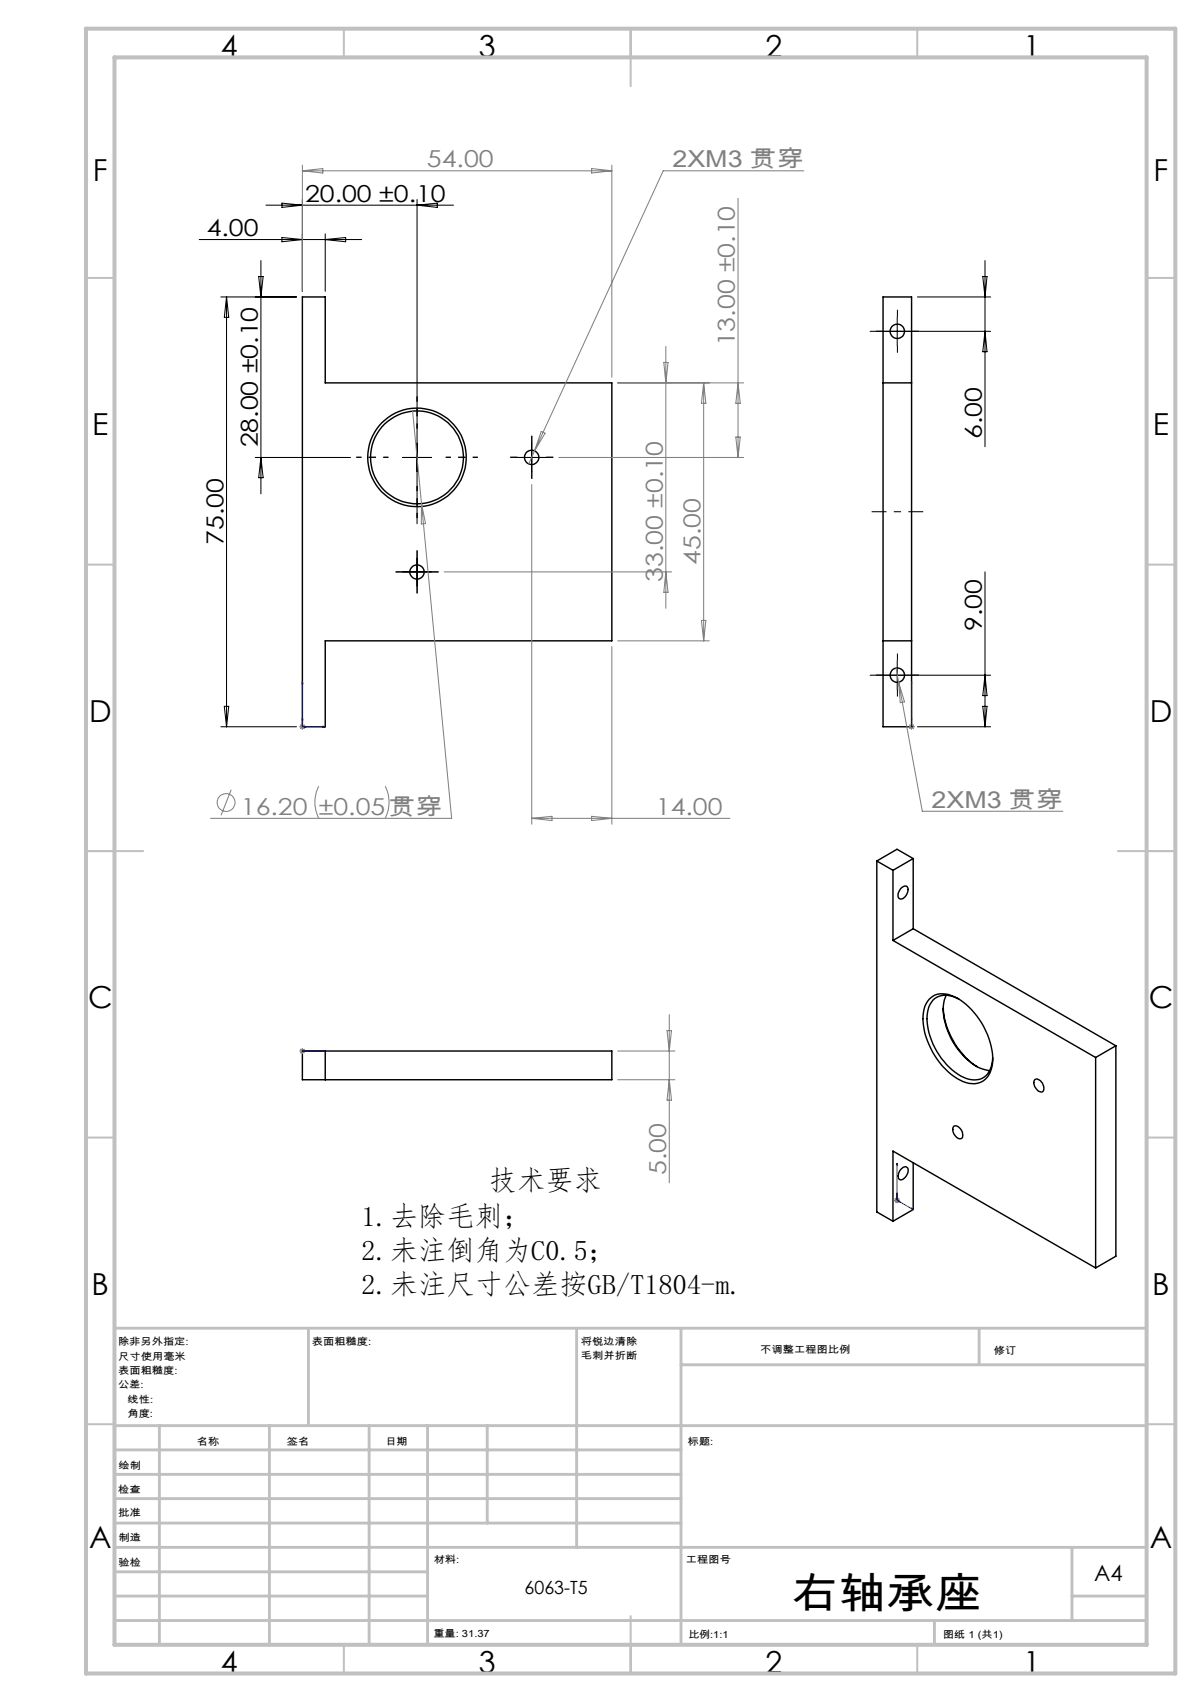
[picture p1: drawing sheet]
<svg xmlns="http://www.w3.org/2000/svg" width="210mm" height="297mm" viewBox="0 0 210 297" stroke-linecap="round" stroke-linejoin="round" font-family="sans-serif">
<g fill="none" stroke="#000" stroke-width=".25">
<path d="M52.7 51.8h4v15h50v45h-50v15h-4zM154 51.8h5v75h-5zM154 66.8h5M154 111.8h5M152.9 150.2v61.3l2.9 1.6M152.9 150.2l2.9 1.7M155.8 151.9v12.2M157.3 154.9a.62 .62 0 0 1 .8-.3 .62 .62 0 0 1 .3 .9 1.44 1.44 0 0 1-1.5 1.3 1.24 1.24 0 0 1 .2-1.7zM159.3 149.8l-3.5 2.1M159.3 149.8l-2.8-1.6-3.6 2M159.3 149.8v12.3M155.8 164.1l35.3 20.4"/>
<path d="M159.3 162.1l-3.5 2M159.3 162.1l35.3 20.4M162.1 174.4a3.5 3.5 0 0 1 4.3-.5 12.9 12.9 0 0 1 6.7 11.7 3.5 3.5 0 0 1-3.2 3.5 8.2 8.2 0 0 1-6-3.6 12.3 12.3 0 0 1-2.8-8.9l.2-1zM164.5 175.9a13.6 13.6 0 0 0 5.9 10.2M165 173.7a8.4 8.4 0 0 0 .6 6.9 11.9 11.9 0 0 0 5.3 5.8l1.7 .4M167.3 174.3a3.8 3.8 0 0 0-4.6 .2 5.8 5.8 0 0 0-.8 5.1 12.1 12.1 0 0 0 6.7 8.6 3.1 3.1 0 0 0 4.4-2.5l.1-1.1M52.7 183.4h54v5h-54zM56.7 183.4v5M166.4 196.5a1.44 1.44 0 0 1 1.5 1.7 .62 .62 0 0 1-.5 .5 .62 .62 0 0 1-.7-.4 1.41 1.41 0 0 1-.3-1.8zM180.5 188.4a1.26 1.26 0 0 1 1.5 1.1l.1 .3a.58 .58 0 0 1-.3 .7 .58 .58 0 0 1-.8-.1 1.58 1.58 0 0 1-.5-2zM191.1 184.5v36.8M194.6 182.5l-3.5 2"/>
<path d="M194.6 182.5v36.7l-3.5 2.1M155.8 213.1v-12.2l35.3 20.4M157.2 204l.2-.2a.63 .63 0 0 1 .8-.1 .63 .63 0 0 1 .2 .9 1.61 1.61 0 0 1-1.4 1.3 1.11 1.11 0 0 1 0-1.7zM159.3 202.9v8.2l-3.5 2"/>
<circle cx="156.5" cy="57.8" r="1.25"/>
<circle cx="72.7" cy="79.8" r="8.6"/>
<circle cx="72.7" cy="79.8" r="8.1"/>
<circle cx="92.7" cy="79.8" r="1.24"/>
<circle cx="72.7" cy="99.8" r="1.24"/>
<circle cx="156.5" cy="117.8" r="1.24"/>
</g>
<g fill="none" stroke="#808080" stroke-width=".18">
<path d="M52.7 28.8v22M52.7 29.8h54M52.7 29.8l3.6-.4v.8zM103.2 29.4l3.5 .4-3.5 .4zM106.7 28.8v37M128.7 34.6v45.2M140.2 29.8h-24.5l-22.5 48.9M72 71.8l1.5 16.1M93.2 78.7l-1 2.3M94.4 75.3l.7 .3-1.9 3.1zM97.5 79.8h32.2M107.7 66.8h22"/>
<path d="M115.8 63.2h.7l-.4 3.6zM116.1 60.5v45.6M122.7 66.8l.4 3.6h-.8zM122.7 66.8v45M128.3 76.3h.8l-.4 3.5zM128.7 66.8l.4 3.6h-.8zM73.5 87.9l5.3 54.9h-42.1M73.5 87.9l.7 3.5h-.7zM77.5 99.8h39.7M92.7 84.6v59.2M116.1 99.8l.4 3.6h-.7zM106.7 112.8v31"/>
<path d="M107.7 111.8h16M122.3 108.3h.8l-.4 3.5zM156.3 116.6l4.6 25h24.5M156.7 119.1l1.1 3.4-.8 .1zM40.3 137.8l-1.7 4.5M52.2 126.8h1M52.4 126.5l.7 .7M52.7 126.3v1M53.1 126.5l-.7 .7M55.6 137.2a6.1 6.1 0 0 0 0 5.6M67.2 137.2a6.1 6.1 0 0 1 0 5.6M158.5 126.8h1"/>
<path d="M158.6 126.5l.7 .7M159 126.3v1M159.3 126.5l-.7 .7M92.7 142.8h34.6M92.7 142.8l3.6-.4v.8zM103.2 142.4l3.5 .4-3.5 .4zM116.3 179.8h.8l-.4 3.6zM116.7 177.1v29.3M52.2 183.4h1M52.4 183.1l.7 .7M52.7 182.9v1M53.1 183.1l-.7 .7"/>
<path d="M107.7 183.4h10M107.7 188.4h10M116.7 188.4l.4 3.6h-.8zM156 209.4h1M156.1 209.1l.7 .7M156.5 208.9v1M156.8 209.1l-.7 .7"/>
<circle cx="39.4" cy="140" r="1.55"/>
</g>
<g fill="none" stroke="#00f" stroke-width=".18">
<path d="M52.7 118.9l.1 .4h-.2zM52.7 118.9v7.9h4M159 118.9v.4v-.4M159 118.9v7.9M52.7 125.2l.1 .4h-.2zM53.1 126.7l.4 .1-.4 .1zM56.3 126.7l.4 .1-.4 .1zM159 126.7v.2zM159 125.2v.4v-.4M159 126.8h.1M52.6 183.4h.2zM52.7 183.4h.1"/>
<path d="M52.7 183.4h4M53.5 183.4h-.4h.4M56.7 183.4h-.4h.4M156.5 202.9v.4l-.1-.1zM156.5 208.1v.4l-.1-.1zM156.5 209.4l2.7 1.7M156.5 202.9v6.5M156.5 209.4l.5 .4M156.7 209.5l.3 .3-.3-.1zM159 210.8l.2 .3-.2-.1z"/>
</g>
<path d="M152 89.3h9" fill="none" stroke="#000" stroke-width=".18" stroke-dasharray="15.2 1.3 1.3 1.3" stroke-dashoffset="12.6" stroke-linecap="butt"/>
<g fill="none" stroke="#000" stroke-width=".18" stroke-dasharray="15.2 1.3 1.3 1.3" stroke-linecap="butt">
<path d="M154 57.8h-1.2M156.5 55.3v-1.3M159 57.8h1.3M90.2 79.8h-1.2M92.7 77.3v-1.3M95.2 79.8h1.3M156.5 60.3v1.2M70.2 99.8h-1.2M72.7 97.3v-1.3M75.2 99.8h1.3M92.7 82.3v1.2M72.7 102.3v1.2"/>
<path d="M154 117.8h-1.2M156.5 115.3v-1.3M159 117.8h1.3M156.5 120.3v1.2"/>
</g>
<path d="M67.7 79.8h-5.6M72.7 74.8v-5.6M77.7 79.8h5.6M72.7 84.8v5.6" fill="none" stroke="#000" stroke-width=".18" stroke-dasharray="15.2 1.3 1.3 1.3" stroke-dashoffset="14.3" stroke-linecap="butt"/>
<g fill="none" stroke="#c0c0c0" stroke-width=".35">
<path d="M60 5v5M110 5v10M160 5v5M15 48.5h5M200 48.5h5M15 98.5h5M200 98.5h5M15 148.5h10M195 148.5h10M15 198.5h5M200 198.5h5M15 248.5h5"/>
<path d="M200 248.5h5M60 287v5M110 282v10M160 287v5"/>
</g>
<g fill="none" stroke="#c0c0c0" stroke-width=".5">
<path d="M53.8 231.8v17M100.6 231.8v38.2M118.8 231.8v55.2M118.8 238.2h81.2M170.8 231.8v6.4M200 231.8h-180v55.2M20 248.8h180M20 257.3h98.8M20 253h98.8M27.8 248.8v38.2M47 248.8v38.2M64.4 248.8v38.2"/>
<path d="M74.6 248.8v38.2M85 248.8v17M20 265.8h98.8M20 261.5h98.8M20 278.5h54.6M20 274.3h54.6M20 270h180M187 278.5h13M187 270v12.8M20 282.8h180M163 282.8v4.2"/>
</g>
<path d="M15 5h190v287h-190zM20 10h180v277h-180z" fill="none" stroke="#c0c0c0" stroke-width=".7"/>
<g fill="none" stroke="#000" stroke-width=".18">
<path d="M46.4 35.8h32.7M49.2 35.5l3.5 .3-3.5 .4zM52.7 34.8v16M72.7 34.8v56.6M72.7 35.8l3.6-.3v.7zM34.7 41.8h28.4M38.5 51.8h13.2M39.5 51.8v75M39.5 51.8l.4 3.6h-.8zM45.1 48.3h.8l-.4 3.5zM45.5 45.5v40.7M49.2 41.4l3.5 .4-3.5 .4z"/>
<path d="M56.7 40.8v10M56.7 41.8l3.6-.4v.8zM151.8 57.8h21M156.5 55.3v5M160 51.8h12.8M171.4 48.3h.8l-.4 3.5zM171.8 45.5v32.5M171.8 57.8l.4 3.6h-.8zM44.5 79.8h16.6M45.5 79.8l.4 3.6h-.8zM70.2 79.8h5M90.2 79.8h5"/>
<path d="M92.7 77.3v5M70.2 99.8h5M72.7 97.3v5M171.8 99.8v27M151.8 117.8h21M156.5 115.3v5M171.8 117.8l.4 3.6h-.8zM38.5 126.8h13.2M39.1 123.3h.8l-.4 3.5zM160 126.8h12.8M171.4 123.3h.8l-.4 3.5z"/>
</g>
<g fill="#00f">
<path d="M56.3 126.7l.4 .1-.4 .1zM52.7 118.9l.1 .4h-.2z"/>
<path d="M159 126.7v.2zM159 125.2v.4zM56.3 183.4h.4zM52.6 183.4h.2z"/>
<path d="M53.1 183.4h.4zM52.6 183.4h.2zM159 210.8l.2 .3-.2-.1zM156.5 202.9v.4l-.1-.1zM156.7 209.5l.3 .3-.3-.1zM156.5 208.1v.4l-.1-.1z"/>
<path d="M53.1 126.7l.4 .1-.4 .1zM52.7 125.2l.1 .4h-.2zM159 126.7v.2zM159 118.9v.4z"/>
</g>
<text font-size="7.4" x="137.9" y="280.5">右轴承座</text>
<g font-size="5.3">
<text x="38.5" y="9.9">4</text>
<text x="83.5" y="9.9">3</text>
<text x="133.5" y="9.9">2</text>
<text x="178.5" y="9.9">1</text>
<text x="16.2" y="31.7">F</text>
<text x="201.2" y="31.7">F</text>
<text x="16.1" y="75.9">E</text>
<text x="201.1" y="75.9">E</text>
<text x="15.5" y="125.9">D</text>
<text x="200.5" y="125.9">D</text>
<text x="15.4" y="175.9">C</text>
<text x="200.4" y="175.9">C</text>
<text x="16" y="225.9">B</text>
<text x="201" y="225.9">B</text>
<text x="15.5" y="270.2">A</text>
<text x="200.5" y="270.2">A</text>
<text x="38.5" y="291.9">4</text>
<text x="83.5" y="291.9">3</text>
<text x="133.5" y="291.9">2</text>
<text x="178.5" y="291.9">1</text>
</g>
<g font-size="4.9">
<text x="85.3" y="207.7">技术要求</text>
<text x="63" y="214">1.去除毛刺；</text>
<text x="63" y="219.9">2.未注倒角为C0.5；</text>
<text x="63" y="225.9">2.未注尺寸公差按GB/T1804-m.</text>
</g>
<g font-size="4.1" fill="#808080">
<text x="74.5" y="29.2">54.00</text>
<text x="117.3" y="29.2">2XM3 贯穿</text>
<text x="128.2" y="60.4" transform="rotate(-90 128.2 60.4)">13.00 ±0.10</text>
<text x="115.6" y="101.6" transform="rotate(-90 115.6 101.6)">33.00 ±0.10</text>
<text x="122.2" y="98.6" transform="rotate(-90 122.2 98.6)">45.00</text>
<text x="42" y="142.2">16.20 ±0.05贯穿</text>
<text x="114.4" y="142.2">14.00</text>
<text x="162.5" y="141">2XM3 贯穿</text>
<text x="116.2" y="205.1" transform="rotate(-90 116.2 205.1)">5.00</text>
</g>
<g font-size="4.1">
<text x="53.2" y="35.2">20.00 ±0.10</text>
<text x="36.1" y="41.2">4.00</text>
<text x="171.2" y="76.7" transform="rotate(-90 171.2 76.7)">6.00</text>
<text x="45" y="78.1" transform="rotate(-90 45 78.1)">28.00 ±0.10</text>
<text x="39" y="95.1" transform="rotate(-90 39 95.1)">75.00</text>
<text x="171.2" y="110.1" transform="rotate(-90 171.2 110.1)">9.00</text>
</g>
<text font-size="3.9" x="190.9" y="275.8">A4</text>
<text font-size="3.2" x="91.5" y="278.1">6063-T5</text>
<g font-size="1.7">
<text x="20.6" y="234.8">除非另外指定:</text>
<text x="20.6" y="237.3">尺寸使用毫米</text>
<text x="20.6" y="239.8">表面粗糙度:</text>
<text x="54.4" y="234.8">表面粗糙度:</text>
<text x="101.3" y="234.7">将锐边清除</text>
<text x="101.3" y="237.2">毛刺并折断</text>
<text x="132.6" y="236.2">不调整工程图比例</text>
<text x="173.3" y="236.4">修订</text>
<text x="20.6" y="242.3">公差:</text>
<text x="22.2" y="244.8">线性:</text>
<text x="22.2" y="247.3">角度:</text>
<text x="20.7" y="256.3">绘制</text>
<text x="34.3" y="252.2">名称</text>
<text x="50" y="252.1">签名</text>
<text x="67.2" y="252.1">日期</text>
<text x="120" y="252.1">标题:</text>
<text x="20.6" y="260.5">检查</text>
<text x="20.6" y="264.5">批准</text>
<text x="20.7" y="269">制造</text>
<text x="20.7" y="273.3">验检</text>
<text x="75.6" y="272.7">材料:</text>
<text x="119.6" y="272.7">工程图号</text>
<text x="75.6" y="285.7">重量: 31.37</text>
<text x="120.1" y="285.8">比例:1:1</text>
<text x="164.5" y="285.8">图纸 1 (共1)</text>
</g>
</svg>
